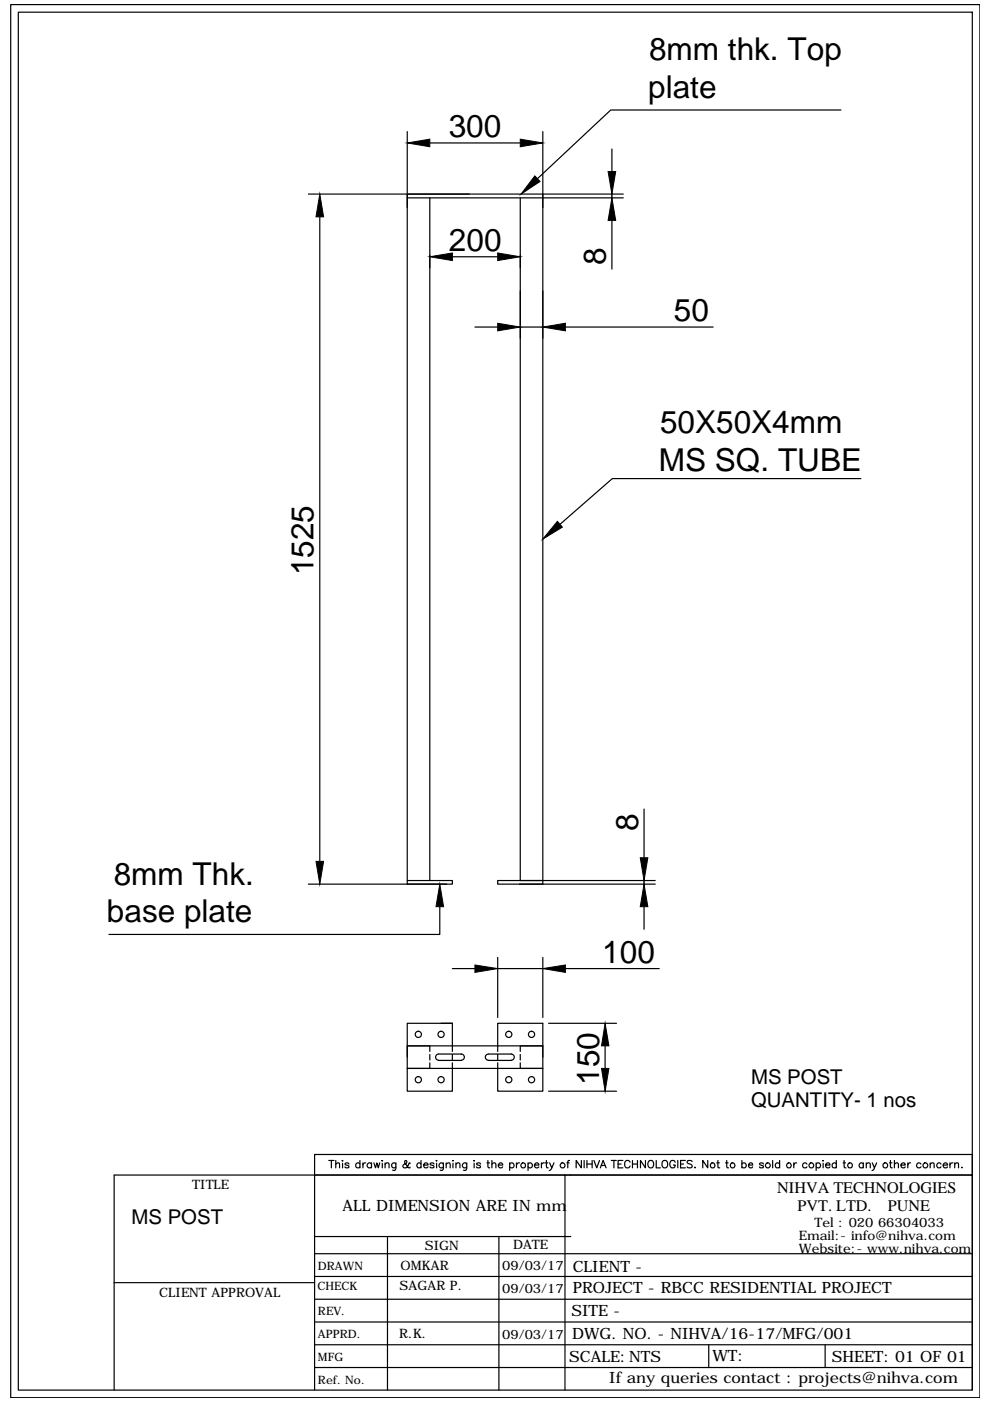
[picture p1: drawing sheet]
<svg xmlns="http://www.w3.org/2000/svg" width="210mm" height="297mm" viewBox="0 0 210 297" stroke-linecap="round" stroke-linejoin="round" font-family="sans-serif">
<!-- layer: 0 -->
<g fill="none" stroke="#000" stroke-width=".25">
<path d="M2.3 1h205.5v295.3h-205.5zM3.9 2.6h202.2v292.1h-202.2zM86.3 27.9v159.6h9.6v-.8h-9.6M91.1 30.3h19.2M115.1 27.9v16.1M129.7 31.6v4.8M178.3 23.3h-48.8l-15.6 14.6M65.4 41.1h34.1M67.8 46v136.6M86.3 41.1h28.8v146.4h-9.6v-.8h9.6M86.3 42h45.9M91.1 42v144.7"/>
<path d="M95.9 54.4h9.6M110.3 42v144.7M115.1 41.1h17.1M129.7 41.1v.9M129.7 46.7v10.4M100.7 69.3h4.8M110.3 69.3h4.8M115.1 61.7v10M119.9 69.3h31.3M182.5 101.5h-52.7l-11.1 9.7M136.6 171.5v10.4M65.4 187.5h29.3"/>
<path d="M93.2 192.2v5.9h-70.1M110.1 187.5h28.8M110.1 186.7h28.8M136.6 186.7v.8M136.6 192.2v4.8M93.5 217h2.4M95.9 217h-9.6v14.4h9.6v-6.1M95.9 217v5.9M95.9 205.4h4.8M105.5 203v12.7M105.5 205.4h9.6M115.1 203v12.7"/>
<path d="M116.3 217h14.4M119.9 205.4h19.9M86.3 221.7h28.8M91.1 222.9v-1.2h-4.8v2.5M91.1 225.3v1.2h-4.8h28.8h-4.8v-1.2M91.1 223.6v1.1M93 224.8a.66 .66 0 0 1-.6-.7 .66 .66 0 0 1 .6-.6h4.8a.66 .66 0 0 1 .7 .6 .66 .66 0 0 1-.7 .7M93 224.8h4.8M95.9 223.6v1.1M103.6 224.8a.66 .66 0 0 1-.7-.7 .66 .66 0 0 1 .7-.6h4.8a.66 .66 0 0 1 .6 .6 .66 .66 0 0 1-.6 .7M103.6 224.8h4.8M105.5 222.9v-5.9h9.6v14.4h-9.6v-6.1"/>
<path d="M105.5 223.6v1.1M110.3 222.9v-1.2h4.8v2.5M110.3 223.6v1.1M116.3 231.4h14.4M128.3 221.7v4.8M66.7 249.1v45.6M69.7 246h1.1M70.3 246v1.6M71.2 246.8l.4-.3 .4 .1v1M71.2 246v1.6M72.5 246.1h.2zM72.6 246.6v1"/>
<path d="M74 246.8a.39 .39 0 0 0-.5-.3 .39 .39 0 0 0-.3 .4l.6 .2 .2 .3-.3 .2h-.5l-.1-.2M76.3 246.8a.5 .5 0 0 0-.7-.1 .5 .5 0 0 0 0 .8 .5 .5 0 0 0 .7-.1M76.3 246v1.6M76.9 246.5v1.1M77.5 246.5a.5 .5 0 0 0-.6 .5M78.8 246.8a.52 .52 0 0 0-.8-.1 .52 .52 0 0 0 0 .8 .52 .52 0 0 0 .8-.1M78.8 246.5v1.1M79.3 246.5l.3 1.1 .3-1.1 .3 1.1 .3-1.1M81 246.1h.1zM81.1 246.6v1M81.6 246.8l.4-.3 .4 .1 .1 1M81.6 246.5v1.1"/>
<path d="M83.9 246.5l-.1 1.5-.2 .2-.3-.1M83.9 246.8a.5 .5 0 0 0-.7-.1 .5 .5 0 0 0 0 .8 .5 .5 0 0 0 .7-.1M86.9 246.7v-.2l-.2 .1-.2 .6a.56 .56 0 0 1-.5 .4 .56 .56 0 0 1-.6-.4l.9-.8-.1-.3h-.3a1.38 1.38 0 0 0 .7 1.5h.3v-.1M89.3 246.8a.5 .5 0 0 0-.8-.1 .5 .5 0 0 0 0 .8 .5 .5 0 0 0 .8-.1M89.3 246v1.6M89.8 247h.9a.52 .52 0 0 0-.6-.4 .52 .52 0 0 0-.4 .7 .52 .52 0 0 0 .7 .3l.3-.2M92 246.8a.39 .39 0 0 0-.4-.3 .39 .39 0 0 0-.3 .4l.5 .2 .2 .3-.3 .2h-.4l-.1-.2M92.5 246.1h.2zM92.6 246.6v1M94 246.5l-.1 1.5-.2 .2-.4-.1M94 246.8a.52 .52 0 0 0-.8-.1 .52 .52 0 0 0 0 .8 .52 .52 0 0 0 .8-.1M94.6 246.8l.4-.3 .4 .1v1"/>
<path d="M94.6 246.5v1.1M96 246v.2zM96 246.6v1M96.7 246.8l.2-.2a.38 .38 0 0 1 .6 .2v.8M96.7 246.5v1.1M99 246.5l-.1 1.5-.2 .2-.4-.1M99 246.8a.52 .52 0 0 0-.8-.1 .52 .52 0 0 0 0 .8 .52 .52 0 0 0 .8-.1M100.4 246.1h.2zM100.5 246.6v1M101.9 246.8a.39 .39 0 0 0-.5-.3 .39 .39 0 0 0-.3 .4l.6 .2 .2 .3-.3 .2h-.5l-.1-.2M103.2 246.5h.6M103.4 246v1.3l.1 .3h.3"/>
<path d="M104.3 246.8l.2-.2a.38 .38 0 0 1 .6 .2v.8M104.3 246v1.6M105.6 247h1a.52 .52 0 0 0-.7-.4 .52 .52 0 0 0-.3 .7 .52 .52 0 0 0 .7 .3l.3-.2M108.1 246.8a.52 .52 0 0 1 .7-.1 .52 .52 0 0 1 0 .8 .52 .52 0 0 1-.7-.1M108.1 246.5v1.7M109.5 246.5v1.1M110.1 246.5l-.3 .1-.3 .4M112 246.8a.52 .52 0 0 1 .7-.1 .52 .52 0 0 1 0 .8 .52 .52 0 0 1-.7-.1M112 246.5v1.7M113.3 247h.9a.52 .52 0 0 0-.6-.4 .52 .52 0 0 0-.4 .7 .52 .52 0 0 0 .7 .3l.3-.2M114.8 246.5v1.1M115.4 246.5a.5 .5 0 0 0-.6 .5"/>
<path d="M115.6 246.5h.5M115.9 246v1.3v.3h.3M116.5 246.5l.5 1.1 .5-1.1M117 247.6l-.3 .5-.3 .1M119.8 249.1v45.6M120.2 246.5h.5M120.8 246l-.3 .1-.1 .2v1.3M123.3 246v1.6l-1.1-1.6v1.6M123.9 246v1.6M124.4 246v1.6M124.4 246.8h1.1M125.5 246v1.6"/>
<path d="M125.9 246l.6 1.6 .6-1.6M127.3 247.6l.6-1.6 .6 1.6M127.5 247.1h.8M129.6 246h1.1M130.2 246v1.6M131 246.8h.7M132.1 246h-1.1v1.6h1.1M133.6 246.4a.59 .59 0 0 0-.7-.4 .59 .59 0 0 0-.5 .6v.4a.59 .59 0 0 0 .5 .6 .59 .59 0 0 0 .7-.4M134.1 246.8h1.1M134.1 246v1.6M135.2 246v1.6M136.8 246v1.6l-1-1.6v1.6"/>
<path d="M137.5 246.3l.2-.2a.78 .78 0 0 1 .9 .3 .78 .78 0 0 1-.1 1 .74 .74 0 0 1-1.1-.1 .74 .74 0 0 1 .1-1zM139.1 246v1.6h.9M140.5 246.3l.2-.2a.8 .8 0 0 1 .9 .5 .8 .8 0 0 1-.5 1 .81 .81 0 0 1-.7-.5 .81 .81 0 0 1 .1-.8zM143.2 246.4a.59 .59 0 0 0-.7-.4 .59 .59 0 0 0-.5 .6v.4a.57 .57 0 0 0 .6 .6 .57 .57 0 0 0 .6-.6h-.4M143.7 246v1.6M144.3 246.8h.6M145.3 246h-1v1.6h1M146.8 246.3l-.4-.3-.6 .1-.1 .4 .9 .4 .2 .5-.4 .2h-.6l-.1-.2M147.3 247.6h.1zM150.1 246v1.6l-1.1-1.6v1.6M152 246.5h.5M152.2 246l.1 1.6h.3"/>
<path d="M153.8 246.5h.6M154.1 246v1.3l.1 .3h.3M157.3 246.8a.52 .52 0 0 1 .8-.1 .52 .52 0 0 1 0 .8 .52 .52 0 0 1-.8-.1M157.3 246v1.6M158.7 247h.9a.48 .48 0 0 0-.7-.4 .48 .48 0 0 0-.1 .8l.3 .2h.4l.1-.2M161.9 246.8a.47 .47 0 0 0-.5-.3 .47 .47 0 0 0-.4 .3l.9 .5-.1 .3h-.3h-.4l-.1-.2M163.8 246v1.6M165.3 246.8a.52 .52 0 0 0-.8-.1 .52 .52 0 0 0 0 .8 .52 .52 0 0 0 .8-.1M165.3 246v1.6M168.3 246.5v1.1M168.9 246.5a.5 .5 0 0 0-.6 .5M171.1 246.8a.52 .52 0 0 0-.8-.1 .52 .52 0 0 0 0 .8 .52 .52 0 0 0 .8-.1"/>
<path d="M173 246.8a.52 .52 0 0 1 .8-.1 .52 .52 0 0 1 0 .8 .52 .52 0 0 1-.8-.1M173 246.5v1.7M174.4 246.1h.2zM174.5 246.6v1M175 247h1a.52 .52 0 0 0-.7-.4 .52 .52 0 0 0-.3 .7 .52 .52 0 0 0 .7 .3l.3-.2M177.3 246.8a.5 .5 0 0 0-.7-.1 .5 .5 0 0 0 0 .8 .5 .5 0 0 0 .7-.1M177.3 246v1.6M178.8 246.5h.5M179 246v1.3l.1 .3h.3M183 246.8a.5 .5 0 0 0-.7-.1 .5 .5 0 0 0 0 .8 .5 .5 0 0 0 .7-.1M183 246.5v1.1M183.7 246.8l.2-.2a.38 .38 0 0 1 .6 .2v.8"/>
<path d="M183.7 246.5v1.1M184.9 246.5l.5 1.1 .5-1.1M185.4 247.6l-.1 .3-.4 .3M188.6 246.5h.5M188.8 246v1.3l.1 .3h.3M189.6 246.8l.4-.3 .4 .1 .1 1M189.6 246v1.6M191 247h.9a.5 .5 0 0 0-.7-.4 .5 .5 0 0 0-.1 .8l.3 .2h.4l.1-.2M192.5 246.5v1.1M193.1 246.5a.5 .5 0 0 0-.6 .5M195.3 246.8a.52 .52 0 0 0-.8-.1 .52 .52 0 0 0 0 .8 .52 .52 0 0 0 .8-.1M197.2 246.8l.4-.3 .4 .1 .1 1"/>
<path d="M197.2 246.5v1.1M199.5 246.8a.5 .5 0 0 0-.7-.1 .5 .5 0 0 0 0 .8 .5 .5 0 0 0 .7-.1M200 247h.9a.52 .52 0 0 0-.6-.4 .52 .52 0 0 0-.4 .7 .52 .52 0 0 0 .7 .3l.3-.2M201.4 246.5v1.1M202 246.5l-.3 .1-.3 .4M202.4 246.8l.4-.3 .4 .1v1M202.4 246.5v1.1M203.9 247.6h.1zM24.2 271.9h42.5M66.7 275.5h139.4M66.7 270.6h139.4M66.7 265.8h139.4"/>
<path d="M66.7 262.2h54.3M82.2 262.2v32.5M105.8 262.2v32.5M24.2 294.7v-45.6h181.9h-139.4v-4.3h139.4v49.9M66.7 280.3h139.4M66.7 285.1h139.4M66.7 289.9h139.4M150.3 285.1v4.8M174.9 285.1v4.8"/>
<circle cx="88.7" cy="219.3" r=".66"/>
<circle cx="93.5" cy="219.3" r=".66"/>
<circle cx="107.9" cy="219.3" r=".66"/>
<circle cx="112.7" cy="219.3" r=".66"/>
<circle cx="88.7" cy="228.9" r=".66"/>
<circle cx="93.5" cy="228.9" r=".66"/>
<circle cx="107.9" cy="228.9" r=".66"/>
<circle cx="112.7" cy="228.9" r=".66"/>
<circle cx="110.9" cy="247.1" r=".53"/>
<circle cx="119.3" cy="247.1" r=".53"/>
<circle cx="151.1" cy="247.1" r=".52"/>
<circle cx="155.3" cy="247.1" r=".52"/>
<circle cx="162.8" cy="247.1" r=".53"/>
<circle cx="167.3" cy="247.1" r=".52"/>
<circle cx="172" cy="247.1" r=".53"/>
<circle cx="180.2" cy="247.1" r=".53"/>
<circle cx="187.7" cy="247.1" r=".53"/>
<circle cx="196.2" cy="247.1" r=".53"/>
</g>
<g fill="#000" stroke="#000" stroke-width=".21">
<path d="M86.3 30.3l4.8-.8v1.6zM110.3 29.5l4.8 .8-4.8 .8zM113.4 37.3l1.1 1.2-4 2.6zM128.9 36.4h1.6l-.8 4.7zM67.8 41.1l.8 4.9h-1.6zM91.1 54.4l4.8-.8v1.6zM105.5 53.6l4.8 .8-4.8 .8zM129.7 42l.8 4.7h-1.6zM105.5 68.5l4.8 .8-4.8 .8zM115.1 69.3l4.8-.8v1.6zM118.2 110.5l1 1.3-4.1 2.5zM67 182.6h1.6l-.8 4.9z"/>
<path d="M93.2 187.5l.9 4.7h-1.7zM136.6 187.5l.8 4.7h-1.7zM135.7 181.9h1.7l-.8 4.8zM100.7 204.6l4.8 .8-4.8 .8zM115.1 205.4l4.8-.8v1.6zM128.3 217l.8 4.7h-1.6zM127.5 226.5h1.6l-.8 4.9z"/>
</g>
<g font-size="6.7">
<text x="137.6" y="12.8">8mm thk. Top</text>
<text x="137.4" y="20.8">plate</text>
<text x="95.2" y="29">300</text>
<text x="95.2" y="53.2">200</text>
<text x="128.5" y="56.2" transform="rotate(-90 128.5 56.2)">8</text>
<text x="142.9" y="68">50</text>
<text x="139.9" y="91.8">50X50X4mm</text>
<text x="139.7" y="99.9">MS SQ. TUBE</text>
<text x="66.5" y="122" transform="rotate(-90 66.5 122)">1525</text>
<text x="135.3" y="176.1" transform="rotate(-90 135.3 176.1)">8</text>
<text x="24.1" y="187.6">8mm Thk.</text>
<text x="22.7" y="195.6">base plate</text>
<text x="127.7" y="204.1">100</text>
<text x="127" y="230" transform="rotate(-90 127 230)">150</text>
</g>
<g font-size="4.3">
<text x="159.2" y="229.8">MS POST</text>
<text x="159.2" y="234.7">QUANTITY- 1 nos</text>
<text x="27.9" y="259.5">MS POST</text>
</g>
<g font-size="3.4">
<text x="164.8" y="252.9">NIHVA TECHNOLOGIES</text>
<text x="169.1" y="256.8">PVT. LTD.</text>
<text x="188.2" y="256.8">PUNE</text>
</g>
<g font-size="3.3">
<text x="72.6" y="256.7">ALL DIMENSION ARE IN mm</text>
<text x="121.4" y="269.7">CLIENT -</text>
<text x="121.4" y="274.2">PROJECT - RBCC RESIDENTIAL PROJECT</text>
<text x="121.1" y="279">SITE -</text>
<text x="121.3" y="283.8">DWG. NO. - NIHVA/16-17/MFG/001</text>
<text x="120.7" y="288.7">SCALE:NTS</text>
<text x="129.2" y="293.2">If any queries contact : projects@nihva.com</text>
<text x="151.1" y="288.6">WT:</text>
<text x="176.4" y="288.7">SHEET: 01 OF 01</text>
</g>
<g font-size="2.8">
<text x="40.8" y="252.1">TITLE</text>
<text x="169.4" y="262.9">Email:- info@nihva.com</text>
<text x="172.7" y="260.2">Tel : 020 66304033</text>
<text x="84.9" y="269.4">OMKAR</text>
<text x="90.1" y="265.1">SIGN</text>
<text x="106.5" y="269.4">09/03/17</text>
<text x="108.8" y="264.9">DATE</text>
<text x="169.4" y="265.6">Website:- www.nihva.com</text>
<text x="33.8" y="275.1">CLIENT APPROVAL</text>
<text x="84.7" y="273.6">SAGAR P.</text>
<text x="106.5" y="274.2">09/03/17</text>
<text x="84.7" y="283.6">R.K.</text>
<text x="106.5" y="283.8">09/03/17</text>
</g>
<g font-size="2.5">
<text x="67.4" y="269.2">DRAWN</text>
<text x="67.3" y="273.5">CHECK</text>
<text x="67.4" y="278.9">REV.</text>
<text x="67.4" y="283.7">APPRD.</text>
<text x="67.4" y="288.5">MFG</text>
<text x="67.4" y="293.4">Ref. No.</text>
</g>
</svg>
